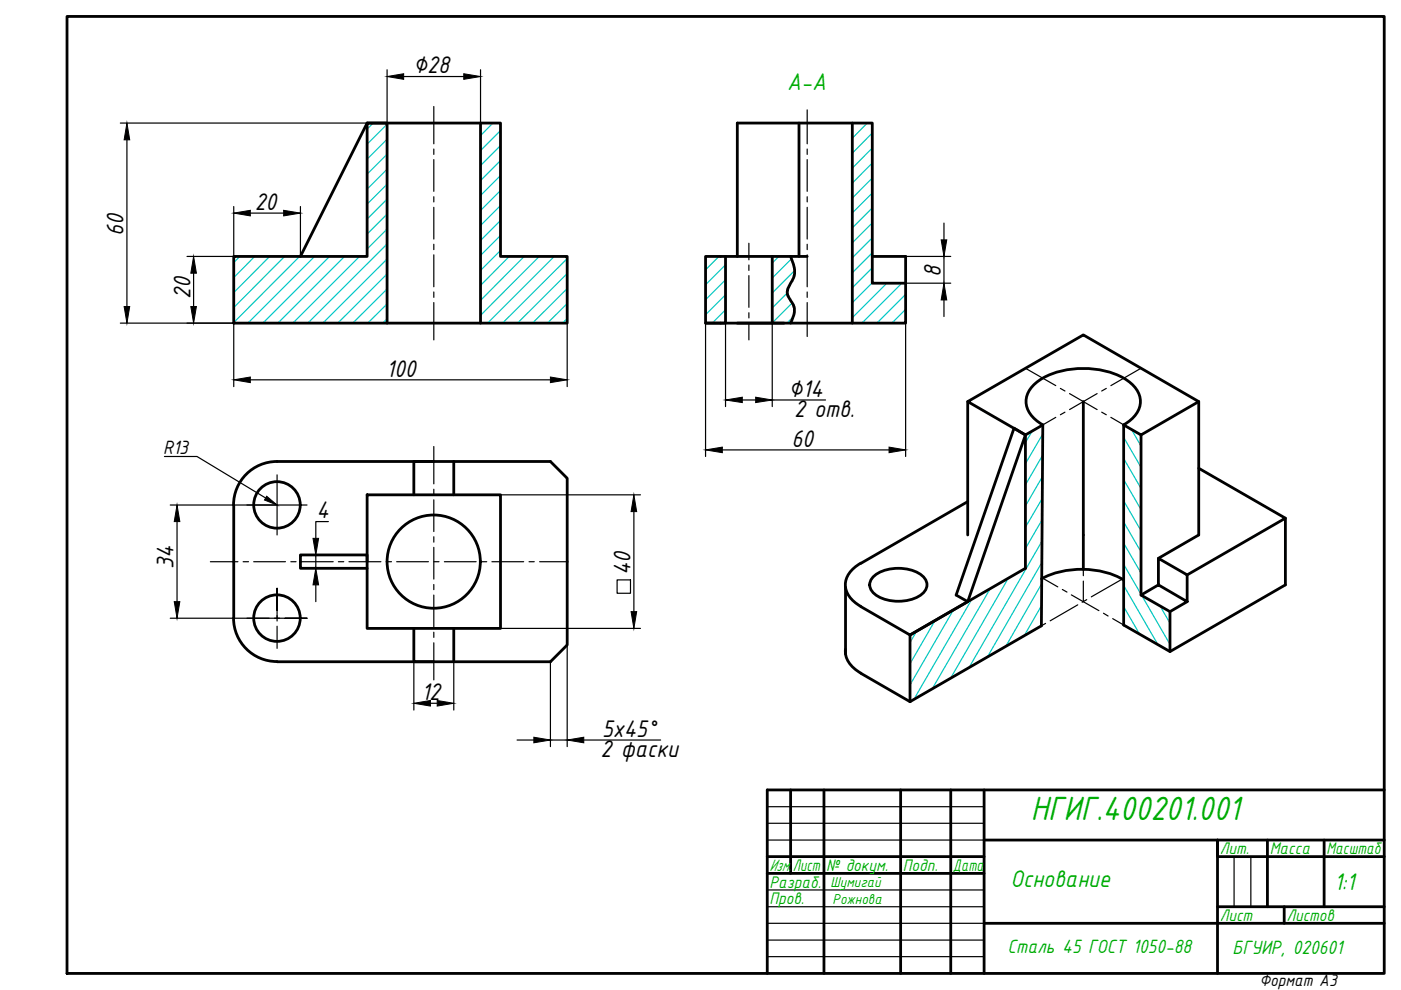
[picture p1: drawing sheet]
<svg xmlns="http://www.w3.org/2000/svg" width="297mm" height="210mm" viewBox="0 0 297 210" stroke-linecap="round" stroke-linejoin="round" font-family="sans-serif">
<!-- layer: 0 -->
<g fill="none" stroke="#000" stroke-width=".59">
<path d="M14.2 3.5h279.3v202.9h-279.3zM101.9 26.1v42.4M169.4 26.1v28.3M180.7 26.1v42.4M49.6 54.4h28.2v-28.3h28.3v28.3h14.2v14.1h-70.7zM63.7 54.4l14.1-28.3h4.3v42.4M153.8 54.4v14.1h-4.2M156.3 54.4v-28.3h28.6v28.3h7.1v14.1h-42.4v-14.1h21.5M163.7 54.4v14.1M167.6 54.4l.9 2.8-.2 1.4-1.2 2.4-.2 .8 .2 1.1 1.1 1.7 .2 .7-.1 1.4-.7 1.8M184.9 54.4v5.6h7.1M156.3 68.5h9.9"/>
<path d="M92 97.8h-4.3v7.1M96.2 97.8v7.1M205.2 85.1v28.3M217.4 92.2v28.3l-24.5 14.1-10.4-6M217.4 92.2l-12.2 35.4-12.3 7v14.2M217.4 92.2l-2.4-1.4-12.3 35.4 2.5 1.4M221.1 90.1a5.7 5.7 0 0 1-3.5-5.9 7.4 7.4 0 0 1 4.6-4.6 19.2 19.2 0 0 1 16 .6 5.7 5.7 0 0 1 3.5 5.8 6.4 6.4 0 0 1-3.5 4.1M229.7 85.1v35.6M241.9 92.2v34M254.2 99.3l18.3 10.6-20.8 12M254.2 85.1v28.3l-8.6 5M49.5 107.1a9.2 9.2 0 0 1 9.2-9.3h58l3.6 3.6v35.4l-3.6 3.5h-58"/>
<path d="M49.6 107.1v24M77.8 104.9h28.3v28.3h-28.3zM77.8 119.1v-1.4h-14.1v2.8h14.1M182.5 119.4a5.3 5.3 0 0 0-3.2 5.4 5.9 5.9 0 0 0 3.2 3.8M205.2 106.4l-22.7 13M272.5 109.9v14.1l-24.4 14.1-9.9-5.6v-42.4l3.7 2.1 12.3-7.1-24.5-14.1-24.5 14.1 12.2 7.1 3.7-2.1-.3 42.6-27.9 16.1M49.5 131.1a9.2 9.2 0 0 0 9.2 9.2M87.7 133.2v7.1h4.3M96.2 133.2v7.1M179.3 137.7a5.4 5.4 0 0 0 3.2 5M179.3 124.5v14.2M185.2 122.2a8.8 8.8 0 0 1 10.5 0 2.4 2.4 0 0 1-.6 4 9 9 0 0 1-9.9-.4 2.29 2.29 0 0 1 0-3.6z"/>
<path d="M220.8 122.7a18.9 18.9 0 0 1 17.4 .2M245.6 124v-5.6l6.1 3.5v5.7l-6.1-3.6-3.7 2.2 6.2 3.5 3.6-2.1M248.1 129.7v8.4M182.5 142.8l10.4 6M167.6 167.5v17.7M174.7 167.5v38.9M191 167.5v38.9M201.6 167.5v38.9M208.6 167.5v38.9M208.6 178.1h84.9M268.7 178.1v14.1M280.7 178.1v14.1"/>
<path d="M293.5 167.5h-130.8v38.9M162.7 181.6h45.9M162.7 185.2h45.9M208.6 195.8h84.9M258.1 192.2h35.4M272.3 192.2v3.6M293.5 181.6h-35.4v-3.5v28.3"/>
<circle cx="58.7" cy="107.1" r="4.9"/>
<circle cx="92" cy="119.1" r="9.9"/>
<circle cx="58.7" cy="131.1" r="4.9"/>
</g>
<path d="M162.7 171h45.9M162.7 174.6h45.9M162.7 178.1h45.9M162.7 188.7h45.9M162.7 192.2h45.9M162.7 199.3h45.9M162.7 195.8h45.9M261.6 181.6v10.6M265.2 181.6v10.6M162.7 202.8h45.9" fill="none" stroke="#000" stroke-width=".25"/>
<g fill="none" stroke="#00c7c7" stroke-width=".25">
<path d="M79.1 26.1l-1.3 1.3M82.1 26.3l-4.3 4.3M82.1 29.5l-4.3 4.3M82.1 32.7l-4.3 4.2M82.1 35.9l-4.3 4.2M82.1 39l-4.3 4.3M104.5 26.1l-2.6 2.7M106.1 27.7l-4.2 4.2M106.1 30.9l-4.2 4.2M106.1 34.1l-4.2 4.2M106.1 37.2l-4.2 4.3M180.7 26.1h.1"/>
<path d="M183.9 26.1l-3.2 3.2M184.9 28.2l-4.2 4.3M184.9 31.4l-4.2 4.3M184.9 34.6l-4.2 4.2M184.9 37.7l-4.2 4.3M50.8 54.4l-1.2 1.3M54 54.4l-4.4 4.5M57.2 54.4l-7.6 7.6M60.4 54.4l-10.8 10.8M63.5 54.4l-13.9 14M66.7 54.4l-14.1 14.1M69.9 54.4l-14.2 14.1"/>
<path d="M73.1 54.4l-14.2 14.1M76.2 54.4l-14.1 14.1M82.1 42.2l-4.3 4.3M82.1 45.4l-4.3 4.2M82.1 48.6l-4.3 4.2M82.1 51.7l-16.8 16.8M82.1 54.9l-13.7 13.6M82.1 58.1l-10.5 10.4M106.1 40.4l-4.2 4.2M106.1 43.6l-4.2 4.2M106.1 46.8l-4.2 4.2M106.1 49.9l-4.2 4.3"/>
<path d="M106.1 53.1l-4.2 4.2M108 54.4l-6.1 6.1M111.2 54.4l-9.3 9.3M114.3 54.4l-12.4 12.5M117.5 54.4l-14.1 14.1M120.3 54.8l-13.8 13.7M120.3 58l-10.6 10.5M152.4 54.4l-2.8 2.8M153.8 56.1l-4.2 4.3M153.8 59.3l-4.2 4.3M165.1 54.4l-1.4 1.4M167.8 54.9l-4.1 4"/>
<path d="M168.5 57.4l-4.8 4.7M184.9 40.9l-4.2 4.2M184.9 44.1l-4.2 4.2M184.9 47.3l-4.2 4.2M184.9 50.4l-4.2 4.3M184.9 53.6l-4.2 4.2M184.9 56.8l-4.2 4.2M184.9 60l-4.2 4.2M82.1 61.3l-7.3 7.2M82.1 64.4l-4.1 4.1M82.1 67.6l-1 .9M120.3 61.2l-7.4 7.3"/>
<path d="M120.3 64.4l-4.2 4.1M120.3 67.5l-1.1 1M153.8 62.5l-4.2 4.2M153.8 65.7l-2.8 2.8M166.9 62.1l-3.2 3.2M168 64.2l-4.3 4.3M168.1 67.2l-1.2 1.3M188 60l-7.3 7.4M191.2 60l-8.5 8.5M192 62.4l-6.1 6.1M192 65.6l-2.9 2.9M218.8 91.4l-1.4 2.4"/>
<path d="M221.1 96.5l-3.7 6.3M221.1 92l-3.7 6.3M238.2 97.2l3.7 6.4M238.2 92.7l3.7 6.4M239.9 91l2 3.6M220.9 119.3l-11.6 20M220.9 114.7l-15.5 26.9M221 110.2l-3.6 6.1M221 101.1l-3.6 6.2M221 105.6l-3.6 6.2M238.2 119.6l3.7 6.4M238.2 115.2l3.7 6.3"/>
<path d="M238.2 110.7l3.7 6.3M238.2 106.2l3.7 6.3M238.2 101.7l3.7 6.3M194.3 133.8l-1.4 2.4M198.2 131.6l-5.3 9.1M202.1 129.3l-9.2 15.9M206 127.1l-12.3 21.2M209.9 124.9l-12.3 21.2M213.8 122.6l-12.3 21.2M220.8 123.8l-7.6 13.3M220.8 128.4l-3.7 6.4M238.2 128.6l3.4 5.9"/>
<path d="M238.2 124.1l7.3 12.6M242 126.2l6.1 10.4M245.9 128.5l2.2 3.6"/>
</g>
<g fill="none" stroke="#000" stroke-width=".25">
<path d="M92 22.6v7.9M92 31.6v1.1M92 33.8v6.8M171.1 23.3v7.2M171.1 31.6v1.1M171.1 33.8v6.8M92 41.7v1.1M92 44v6.7M92 51.8v1.1M92 54v6.8M158.8 51.6v3.5M158.8 56.2v1.1"/>
<path d="M158.8 58.4v6.8M171.1 41.7v1.1M171.1 44v6.7M171.1 51.8v1.1M171.1 54v6.8M92 61.9v1.1M92 64.1v8M158.8 66.3v1.1M158.8 68.6v3.5M171.1 61.9v1.1M171.1 64.1v7.2M217.4 78.1l6.4 3.7"/>
<path d="M241.9 78.1l-6.4 3.7M92 94.7v7.9M223.8 88.5l-6.4 3.7M224.8 82.4l1 .5M225.8 87.4l-1 .5M226.8 83.5l5.8 3.3M229.7 85.1v4.4M229.7 90.6v1.2M229.7 92.9v6.7M232.6 83.5l-5.8 3.3M233.6 87.4l1 .5M234.6 82.4l-1 .5"/>
<path d="M235.5 88.5l6.4 3.7M254.2 99.3l3.3 1.9M44.6 119.1h5.8M51.5 119.1h1.2M52.4 107.1h12.7M53.8 119.1h6.7M58.7 100.7v12.7M61.7 119.1h1.1M63.9 119.1h6.7M71.7 119.1h1.2M74 119.1h6.8M81.9 119.1h1.1"/>
<path d="M84.1 119.1h6.7M92 103.7v1.1M92 106v6.7M92 113.8v1.1M92 116v6.8M92 119.1h1.1M94.2 119.1h6.8M102.1 119.1h1.1M104.3 119.1h6.7M112.2 119.1h1.1M114.4 119.1h5.9M229.7 100.7v1.2"/>
<path d="M229.7 103v6.7M229.7 110.8v1.1M229.7 113.1v6.7M254.2 113.4l-8.6 5M258.5 101.8l.9 .5M260.4 102.9l5.9 3.4M267.2 106.8l1 .6M269.2 108l3.3 1.9M52.4 131.1h4.7M58.2 131.1h1.1M58.7 129.4v-4.7v6.4h6.4h-4.7M58.7 130.5v1.2"/>
<path d="M58.7 132.8v4.7M92 123.9v1.1M92 126.2v6.7M92 134v1.1M92 136.3v7.9M211 138.4l-5.9 3.3M212.9 137.2l-1 .6M219.7 133.3l-5.8 3.4M220.9 122.5l3.4 1.9M221.7 132.2l-1 .5M225.2 125l1 .5M227.1 126.1l5.9 3.4"/>
<path d="M228.5 128.2l-5.8 3.4M229.7 121v1.1M229.7 123.2v4.4M230.4 127.1l-1 .6M234 130l.9 .6M235.9 131.2l5.9 3.3M238.2 122.6l-6.8 3.9M242.7 135.1l1 .6M244.7 136.2l3.4 1.9M202.3 143.4l-6.9 4M204.2 142.3l-1 .5"/>
</g>
<g fill="none" stroke="#000" stroke-width=".25">
<path d="M82.1 14.8v11.3M85.6 16.2h12.7M101.9 14.8v11.3M25.5 26.1h52.3M26.9 29.6v35.4M41 57.9v7.1M49.6 43.8v10.6h-9.9M53.1 45.2h7M63.7 43.8v10.6M192 54.4h9.6M200.1 47.3v3.6M200.1 54.4v5.6"/>
<path d="M25.5 68.5h24.1v13.5M120.3 68.5v13.5M149.6 68.5v28.3M153.8 68.5v17.7M163.7 68.5v17.7M192 60h9.6M192 68.5v28.3M200.1 63.6v3.5M34.9 96.8h6.9l14.5 8.8M53.1 80.5h63.6M153.1 95.4h35.4M157.4 84.8h2.8"/>
<path d="M163.7 84.8h11.3M36.1 107.1h22.6M37.5 110.6v17M63.7 117.7h4.7M67 117.7v2.8M69.6 110.6h-2.6v3.5M106.1 104.9h29.7M134.4 108.5v21.2M36.1 131.1h22.6M63.7 120.5h4.7M67 124v3.6M106.1 133.2h29.7"/>
<path d="M120.3 136.8v21.5M130.8 123h2.9v2.8h-2.9zM87.7 140.3v10.3M91.3 149.1h1.4M96.2 140.3v10.3M109.6 156.9h3.6M116.7 140.3v18M116.7 156.9h3.6M123.8 156.9h16.3"/>
</g>
<g fill="#000" stroke="#000" stroke-width=".21">
<path d="M82.1 16.2l3.5-.6v1.2zM98.3 15.6l3.6 .6-3.6 .6zM26.9 26.1l.6 3.5h-1.2zM41 54.4l.6 3.5h-1.1zM49.6 45.2l3.5-.6v1.2zM60.1 44.6l3.6 .6-3.6 .6zM199.5 50.9h1.2l-.6 3.5zM26.3 65h1.2l-.6 3.5zM40.5 65h1.1l-.6 3.5zM49.6 80.5l3.5-.6v1.2zM116.7 79.9l3.6 .6-3.6 .6zM200.1 60l.6 3.6h-1.2z"/>
<path d="M149.6 95.4l3.5-.6v1.2zM153.8 84.8l3.6-.6v1.2zM160.2 84.2l3.5 .6-3.5 .6zM188.5 94.8l3.5 .6-3.5 .6zM37.5 107.1l.6 3.5h-1.2zM56.5 105.2l2.2 1.9-2.6-1.1zM66.4 114.1h1.1l-.5 3.6zM134.4 104.9l.6 3.6h-1.2zM36.9 127.6h1.2l-.6 3.5zM67 120.5l.5 3.5h-1.1zM133.8 129.7h1.2l-.6 3.5zM87.7 149.1l3.6-.6v1.2z"/>
<path d="M92.7 148.5l3.5 .6-3.5 .6zM113.2 156.3l3.5 .6-3.5 .6zM120.3 156.9l3.5-.6v1.2z"/>
</g>
<text font-size="7.7" fill="#00ad00" x="218.6" y="173.9">НГИГ.400201.001</text>
<g font-size="5.5">
<text x="87.6" y="15.5">∅28</text>
<text x="54" y="44.5">20</text>
<text x="26.2" y="50" transform="rotate(-90 26.2 50)">60</text>
<text x="199.5" y="58.8" transform="rotate(-90 199.5 58.8)">8</text>
<text x="40.4" y="63.3" transform="rotate(-90 40.4 63.3)">20</text>
<text x="81.9" y="79.9">100</text>
<text x="167.2" y="84.1">∅14</text>
<text x="168.3" y="88.3">2 отв.</text>
<text x="167.8" y="94.7">60</text>
<text x="67.1" y="109.9">4</text>
<text x="36.8" y="120.6" transform="rotate(-90 36.8 120.6)">34</text>
<text x="133.7" y="121.9" transform="rotate(-90 133.7 121.9)">40</text>
<text x="89.4" y="148.4">12</text>
<text x="127.3" y="160.4">2 фаски</text>
<text x="127.7" y="156.2">5x45°</text>
</g>
<g font-size="5.5" fill="#00ad00">
<text x="166.9" y="19">A-A</text>
<text x="214.3" y="188">Основание</text>
<text x="282.9" y="188.7">1:1</text>
</g>
<text font-size="4.4" x="34.6" y="96.2">R13</text>
<g font-size="4.4" fill="#00ad00">
<text x="213.6" y="202.2">Сталь 45 ГОСТ 1050-88</text>
<text x="261.3" y="202.3">БГУИР, 020601</text>
</g>
<g font-size="3.8" fill="#00ad00">
<text x="163.1" y="184.7">Изм.</text>
<text x="168.1" y="184.7">Лист</text>
<text x="175.2" y="184.7">№ докум.</text>
<text x="191.4" y="184.7">Подп.</text>
<text x="202" y="184.7">Дата</text>
<text x="258.6" y="181.2">Лит.</text>
<text x="269.2" y="181.2">Масса</text>
<text x="281.2" y="181.2">Масштаб</text>
<text x="163.1" y="188.2">Разраб.</text>
<text x="163.1" y="191.7">Пров.</text>
<text x="258.6" y="195.3">Лист</text>
<text x="272.7" y="195.3">Листов</text>
</g>
<text font-size="3.8" x="267" y="209.1">Формат А3</text>
<g font-size="3.3" fill="#00ad00">
<text x="176.1" y="188">Шумигай</text>
<text x="176.5" y="191.7">Рожнова</text>
</g>
</svg>
